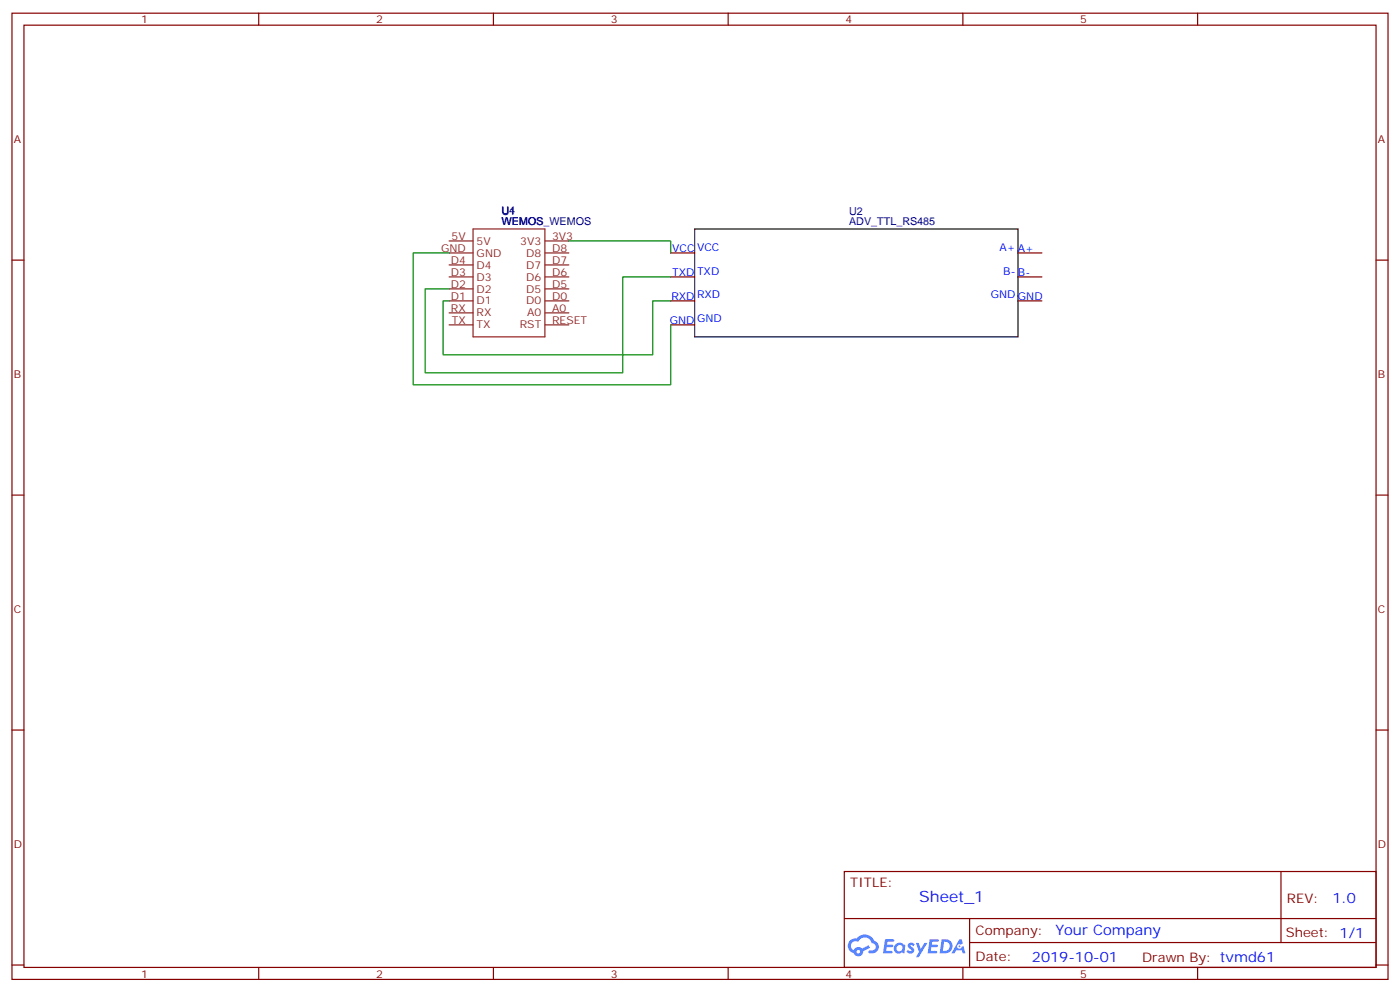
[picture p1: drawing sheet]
<svg xmlns="http://www.w3.org/2000/svg" width="412mm" height="292mm" viewBox="0 0 412 292" stroke-linecap="round" stroke-linejoin="round" font-family="sans-serif">
<g fill="none" stroke="#870000" stroke-width=".35">
<path d="M3.5 3.9h405.4v284.3h-405.4zM7.1 7.4h398.2v277.3h-398.2zM76.2 3.9v3.5M145.3 3.9v3.5M214.5 3.9v3.5M283.6 3.9v3.5M352.8 3.9v3.5M3.5 76.6h3.6M405.3 76.6h3.6M3.5 145.7h3.6M405.3 145.7h3.6M3.5 214.8h3.6"/>
<path d="M405.3 214.8h3.6M248.7 256.5h156.6v28.2h-156.6zM377.3 256.5v20.9M248.7 270.3h156.5M285.6 277.4h119.6M285.6 270.3v14.1M3.5 284h3.6M76.2 284.7v3.5M145.3 284.7v3.5M214.5 284.7v3.5M283.6 284.7v3.5M352.8 284.7v3.5"/>
<path d="M405.3 284h3.6"/>
</g>
<g fill="#5487ff">
<path d="M267.7 277.6a1.22 1.22 0 0 1 1.7 .3l-.4 .6a.47 .47 0 0 0-.3-.4 .47 .47 0 0 0-.5 .2l.1 .2a1.14 1.14 0 0 1 .8 1.8 1.14 1.14 0 0 1-1.9-.1l-.2-.1 .5-.6 .7 .4a.29 .29 0 0 0 .3-.2 .29 .29 0 0 0-.2-.3 1.04 1.04 0 0 1-.6-1.8z"/>
<path d="M260.7 276.4h2.4l.3 .2-.2 .5h-1.8l-.1 .9h1.5l.3 .4-.3 .3h-1.6l-.2 1.1 1.7 .1 .2 .3-.2 .3-2.6 .1z"/>
<path d="M273.8 276.4h2.4l.3 .2-.1 .5h-1.8l-.2 .9h1.6l.3 .4-.4 .3h-1.6l-.1 1.1 1.7 .1 .2 .3-.2 .3h-2.6z"/>
<path d="M282.6 276.4h.7l.3 1.3-.6 .3a.69 .69 0 0 0-1 .2 .69 .69 0 0 0 .4 1 .69 .69 0 0 0 .9-.6l.5-.3 .6 2.2h-.8l-.2-.8h-1.8l-.5 .8h-.8z"/>
<path d="M269.8 277.5h.8l.6 1.8 1.1-1.8h.9l-2.6 4.2h-.8l.9-1.6z"/>
<path d="M277.4 276.4l-.6 4.2h1.3a2.11 2.11 0 0 0 2.5-2.2 2.11 2.11 0 0 0-2.5-2zM278.1 277.1a1.39 1.39 0 0 1 1.7 1.5 1.39 1.39 0 0 1-1.8 1.2h-.3z"/>
<path d="M263.7 278a1.54 1.54 0 0 0-.1 2.2 1.54 1.54 0 0 0 2.2 .1l.6 .3 .3-2.3-.2-.3h-.4a1.49 1.49 0 0 0-2.4 0zM264 279a.94 .94 0 0 1 1.8 0 .94 .94 0 0 1-1.8 0z"/>
<path d="M250.4 276.8a2.18 2.18 0 0 0 1.1 3.7 1.44 1.44 0 0 0 1.6 .9 1.44 1.44 0 0 0 1.2-1.5l2-1-.5-.7-1.9 1a1.47 1.47 0 0 0-2.4 .4 1.39 1.39 0 0 1-.7-1.9 1.39 1.39 0 0 1 2-.5 2.12 2.12 0 0 1 2.2-1.3 2.12 2.12 0 0 1 1.9 1.7 1.14 1.14 0 0 1 1.1 1.4 1.14 1.14 0 0 1-1.7 .7 .43 .43 0 0 0-.5 .4 .43 .43 0 0 0 .4 .5 1.98 1.98 0 0 0 2.5-1.3 1.98 1.98 0 0 0-1.2-2.5 3.1 3.1 0 0 0-5.3-.7l-.9 .1zM252.3 280.1a.55 .55 0 0 1 1.1 0 .55 .55 0 0 1-1.1 0z"/>
<circle cx="282.6" cy="278.5" r=".26"/>
</g>
<g fill="none" stroke="#8c2424" stroke-width=".35">
<path d="M132.3 70.9h7M132.3 74.4h7M132.3 78h7M139.3 67.4h21.2v31.7h-21.2zM160.5 70.9h7.1M160.5 74.4h7.1M160.5 78h7.1M132.3 81.5h7M132.3 85h7M132.3 88.5h7M132.3 92.1h7M132.3 95.6h7"/>
<path d="M160.5 81.5h7.1M160.5 85h7.1M160.5 88.5h7.1M160.5 92.1h7.1M160.5 95.6h7.1"/>
</g>
<path d="M204.6 67.4h95.3v31.7h-95.3z" fill="none" stroke="#000" stroke-width=".35"/>
<path d="M197.6 74.4h7M299.9 74.4h7M197.6 81.5h7M197.6 88.5h7M197.6 95.6h7M299.9 81.5h7M299.9 88.5h7" fill="none" stroke="#870000" stroke-width=".35"/>
<path d="M132.3 74.4h-10.6v38.8h75.9v-17.6M167.6 70.9h30v3.5M132.3 88.5h-1.8v15.9h61.8v-15.9h5.3M197.6 81.5h-14.2v28.2h-58.2v-24.7h7.1" fill="none" stroke="#008700" stroke-width=".35"/>
<text font-size="4.6" fill="#00f" x="270.8" y="265.5">Sheet_1</text>
<g font-size="4.2" fill="#00f">
<text x="392.5" y="265.7">1.0</text>
<text x="310.9" y="275.3">Your Company</text>
<text x="304" y="283.1">2019-10-01</text>
</g>
<g font-size="3.9" fill="#800">
<text x="250.5" y="261.1">TITLE:</text>
<text x="379.1" y="265.7">REV:</text>
<text x="287.4" y="275.3">Company:</text>
<text x="378.7" y="275.9">Sheet: 1/1</text>
<text x="287.4" y="282.9">Date:</text>
<text x="336.4" y="283">Drawn By: tvmd61</text>
</g>
<g font-size="3.2" fill="#800">
<text x="41.6" y="6.9">1</text>
<text x="110.8" y="6.9">2</text>
<text x="179.9" y="6.9">3</text>
<text x="249.1" y="6.9">4</text>
<text x="318.2" y="6.9">5</text>
<text x="4.1" y="42">A</text>
<text x="405.9" y="42">A</text>
<text x="4.1" y="111.1">B</text>
<text x="405.9" y="111.1">B</text>
<text x="4.1" y="180.3">C</text>
<text x="405.9" y="180.3">C</text>
<text x="4.1" y="249.4">D</text>
<text x="405.9" y="249.4">D</text>
<text x="41.6" y="287.7">1</text>
<text x="110.8" y="287.7">2</text>
<text x="179.9" y="287.7">3</text>
<text x="249.1" y="287.7">4</text>
<text x="318.2" y="287.7">5</text>
</g>
<g font-size="3.2" fill="#000080">
<text x="147.7" y="63.1">U4</text>
<text x="147.8" y="63.4">U1</text>
<text x="250.1" y="63.4">U2</text>
<text x="147.7" y="66.3">WEMOS_WEMOS</text>
<text x="147.8" y="66.3">WEMOS</text>
<text x="250.1" y="66.3">ADV_TTL_RS485</text>
</g>
<g font-size="3.2" fill="#8d2323">
<text x="133" y="70.6">5V</text>
<text x="140.4" y="72">5V</text>
<text x="153.3" y="72">3V3</text>
<text x="162.6" y="70.6">3V3</text>
<text x="129.9" y="74.1">GND</text>
<text x="132.8" y="77.6">D4</text>
<text x="140.4" y="75.5">GND</text>
<text x="155" y="75.5">D8</text>
<text x="162.6" y="74.1">D8</text>
<text x="162.6" y="77.6">D7</text>
<text x="132.8" y="81.1">D3</text>
<text x="140.4" y="79">D4</text>
<text x="140.4" y="82.5">D3</text>
<text x="155" y="79">D7</text>
<text x="155" y="82.5">D6</text>
<text x="162.6" y="81.1">D6</text>
<text x="132.8" y="84.7">D2</text>
<text x="132.8" y="88.2">D1</text>
<text x="140.4" y="86.1">D2</text>
<text x="140.4" y="89.6">D1</text>
<text x="155" y="86.1">D5</text>
<text x="155" y="89.6">D0</text>
<text x="162.6" y="84.7">D5</text>
<text x="162.6" y="88.2">D0</text>
<text x="132.8" y="91.7">RX</text>
<text x="133.1" y="95.2">TX</text>
<text x="140.4" y="93.1">RX</text>
<text x="155.3" y="93.1">A0</text>
<text x="162.6" y="91.7">A0</text>
<text x="162.6" y="95.2">RESET</text>
<text x="140.4" y="96.7">TX</text>
<text x="153.1" y="96.7">RST</text>
</g>
<g font-size="3.2" fill="#00f">
<text x="198" y="74.1">VCC</text>
<text x="205.3" y="73.7">VCC</text>
<text x="294.4" y="73.7">A+</text>
<text x="299.9" y="74.1">A+</text>
<text x="198" y="81.1">TXD</text>
<text x="205.3" y="80.8">TXD</text>
<text x="295.5" y="80.8">B-</text>
<text x="299.9" y="81.1">B-</text>
<text x="197.8" y="88.2">RXD</text>
<text x="205.3" y="87.8">RXD</text>
<text x="291.9" y="87.8">GND</text>
<text x="299.9" y="88.2">GND</text>
<text x="197.3" y="95.2">GND</text>
<text x="205.3" y="94.9">GND</text>
</g>
</svg>
